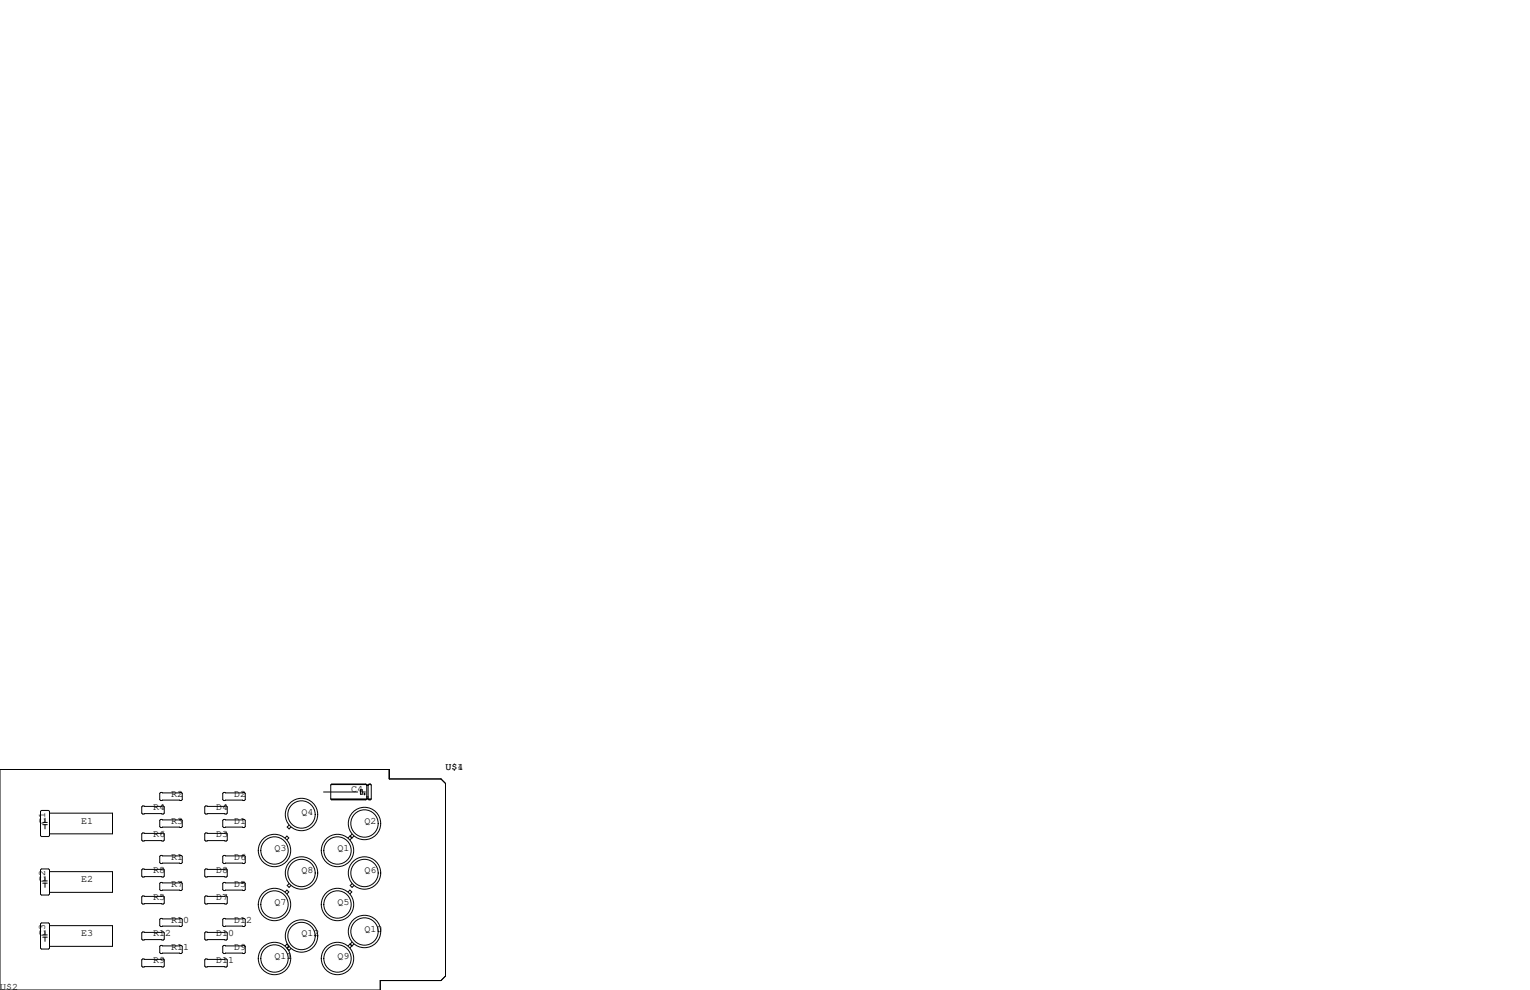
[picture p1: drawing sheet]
<svg xmlns="http://www.w3.org/2000/svg" width="432mm" height="279mm" viewBox="0 0 432 279" stroke-linecap="round" stroke-linejoin="round" font-family="sans-serif">
<g fill="none" stroke="#000" stroke-width=".28">
<path d="M0 217.2h109.9v2.6h14.6l1.2 1.3v54.4l-1.2 1.2h-17.2v2.7h-107.3zM11.7 228.7h2l.3 .3v6.8l-.3 .3h-2l-.3-.3v-6.8zM12.1 232.1h1.2M12.1 232.7h1.2M12.7 230.9v1.2M12.7 232.7v1.2M14 229.5h17.8v5.8h-17.8M40.3 227.5h5.8l.3 .2v1.8l-.3 .2h-5.8l-.3-.2v-1.8zM40.3 235.1h5.8l.3 .2v1.8l-.3 .3h-5.8l-.3-.3v-1.8zM45.3 223.6h5.9l.2 .3v1.8l-.2 .2h-5.9l-.2-.2v-1.8zM45.3 231.3h5.9l.2 .2v1.8l-.2 .3h-5.9l-.2-.3v-1.8zM58 227.5h5.9l.2 .2v1.8l-.2 .2h-5.9l-.2-.2v-1.8z"/>
<path d="M58 235.1h5.9l.2 .2v1.8l-.2 .3h-5.9l-.2-.3v-1.8zM63.1 223.6h5.9l.2 .3v1.8l-.2 .2h-5.9l-.2-.2v-1.8zM63.1 231.3h5.9l.2 .2v1.8l-.2 .3h-5.9l-.2-.3v-1.8zM80.4 236.5l.6-.5 .5 .5-.5 .5M81.6 232.9l-.5 .5 .5 .5 .5-.5M91.3 223.5h9.7M93.3 225.5h11.5M93.5 221.4h9.9M93.6 225.6h9.7M98.2 236.5l.6-.5 .5 .5-.5 .5M99.4 235.4l-.6 .5 .6 .6 .5-.6M101.7 222.9h.5v1.3h-.5z"/>
<path d="M102.2 223.5h.9M102.6 224.1h.5M102.9 223.8v.5M103.3 221.3h-9.7l-.3 .3v3.9M103.3 221.3l.2 .3M103.3 221.3h-9.7M103.5 221.6v3.9l-.2 .2h-9.7l-.3-.2M103.5 224.9h.4M103.5 221.6h.4M103.5 221.7h.4M103.6 225.4h.2M103.9 221.6v3.9l.2 .2h.4l.3-.2"/>
<path d="M104 221.4h.6M104.1 225.6h.4M104.5 221.3l.3 .3v3.9M104.5 221.3h-.4l-.2 .3M104.5 221.3h-.4M11.7 245.2h2l.3 .3v6.8l-.3 .3h-2l-.3-.3v-6.8zM12.1 248.6h1.2M12.1 249.3h1.2M12.7 247.4v1.2M12.7 249.3v1.1M14 246h17.8v5.8h-17.8M40 253.1l.3-.2h5.8l.3 .2v1.8l-.3 .2h-5.8l-.3-.2z"/>
<path d="M40 245.5l.3-.3h5.8l.3 .3v1.8l-.3 .2h-5.8l-.3-.2zM45.1 249.3l.2-.3h5.9l.2 .3v1.8l-.2 .2h-5.9l-.2-.2zM45.1 259.5l.2-.3h5.9l.2 .3v1.7l-.2 .3h-5.9l-.2-.3zM45.3 241.4h5.9l.2 .3v1.8l-.2 .2h-5.9l-.2-.2v-1.8zM57.8 245.5l.2-.3h5.9l.2 .3v1.8l-.2 .2h-5.9l-.2-.2zM57.8 253.1l.2-.2h5.9l.2 .2v1.8l-.2 .2h-5.9l-.2-.2zM62.9 249.3l.2-.3h5.9l.2 .3v1.8l-.2 .2h-5.9l-.2-.2zM62.9 259.5l.2-.3h5.9l.2 .3v1.7l-.2 .3h-5.9l-.2-.3zM63.1 241.4h5.9l.2 .3v1.8l-.2 .2h-5.9l-.2-.2v-1.8zM80.4 251.7l.6-.5 .5 .5-.5 .6M81.6 249.4l-.5 .5 .5 .5 .5-.5M98.2 251.7l.6-.5 .5 .5-.5 .6"/>
<path d="M99.4 249.4l-.6 .5 .6 .5 .5-.5M11.7 260.5h2l.3 .2v6.9l-.3 .2h-2l-.3-.2v-6.9zM12.1 263.9h1.2M12.1 264.5h1.2M12.7 262.6v1.3M12.7 264.5v1.2M14 261.2h17.8v5.9h-17.8M40 263.3l.3-.3h5.8l.3 .3v1.7l-.3 .3h-5.8l-.3-.3zM40 270.9l.3-.3h5.8l.3 .3v1.8l-.3 .2h-5.8l-.3-.2zM45.1 267.1l.2-.3h5.9l.2 .3v1.8l-.2 .2h-5.9l-.2-.2zM57.8 270.9l.2-.3h5.9l.2 .3v1.8l-.2 .2h-5.9l-.2-.2zM57.8 263.3l.2-.3h5.9l.2 .3v1.7l-.2 .3h-5.9l-.2-.3z"/>
<path d="M62.9 267.1l.2-.3h5.9l.2 .3v1.8l-.2 .2h-5.9l-.2-.2zM80.4 267l.6-.6 .5 .6-.5 .5M81.6 267.2l-.5 .5 .5 .5 .5-.5M98.2 267l.6-.6 .5 .6-.5 .5M99.4 265.9l-.6 .5 .6 .6 .5-.6"/>
<circle cx="85.1" cy="229.9" r="3.9"/>
<circle cx="85.1" cy="229.9" r="4.6"/>
<circle cx="102.9" cy="232.4" r="3.9"/>
<circle cx="102.9" cy="232.4" r="4.6"/>
<circle cx="77.5" cy="240" r="3.9"/>
<circle cx="77.5" cy="240" r="4.6"/>
<circle cx="77.5" cy="255.3" r="3.9"/>
<circle cx="77.5" cy="255.3" r="4.6"/>
<circle cx="85.1" cy="246.4" r="4.6"/>
<circle cx="85.1" cy="246.4" r="3.9"/>
<circle cx="95.3" cy="240" r="3.9"/>
<circle cx="95.3" cy="240" r="4.6"/>
<circle cx="95.3" cy="255.3" r="3.9"/>
<circle cx="95.3" cy="255.3" r="4.6"/>
<circle cx="102.9" cy="246.4" r="4.6"/>
<circle cx="102.9" cy="246.4" r="3.9"/>
<circle cx="77.5" cy="270.5" r="3.9"/>
<circle cx="77.5" cy="270.5" r="4.6"/>
<circle cx="85.1" cy="264.2" r="4.6"/>
<circle cx="85.1" cy="264.2" r="3.9"/>
<circle cx="95.3" cy="270.5" r="3.9"/>
<circle cx="95.3" cy="270.5" r="4.6"/>
<circle cx="102.9" cy="262.9" r="4.6"/>
<circle cx="102.9" cy="262.9" r="3.9"/>
</g>
<g font-size="2.8">
<text x="125.7" y="217.2">U$1</text>
<text x="129.1" y="217.2">4</text>
<text x="48.3" y="224.8">R2</text>
<text x="66" y="224.8">D2</text>
<text x="99.1" y="223.5">C4</text>
<text x="12.7" y="232.4" transform="rotate(-90 12.7 232.4)">C1</text>
<text x="22.9" y="232.4">E1</text>
<text x="43.2" y="228.6">R4</text>
<text x="48.3" y="232.4">R3</text>
<text x="61" y="228.6">D4</text>
<text x="66" y="232.4">D1</text>
<text x="85.1" y="229.9">Q4</text>
<text x="102.9" y="232.4">Q2</text>
<text x="43.2" y="236.2">R6</text>
<text x="61" y="236.2">D3</text>
<text x="48.3" y="242.6">R1</text>
<text x="66" y="242.6">D6</text>
<text x="77.5" y="240">Q3</text>
<text x="95.2" y="240">Q1</text>
<text x="12.7" y="248.9" transform="rotate(-90 12.7 248.9)">C2</text>
<text x="22.9" y="248.9">E2</text>
<text x="43.2" y="246.4">R8</text>
<text x="48.3" y="250.2">R7</text>
<text x="61" y="246.4">D8</text>
<text x="66" y="250.2">D5</text>
<text x="85.1" y="246.4">Q8</text>
<text x="102.9" y="246.4">Q6</text>
<text x="43.2" y="254">R5</text>
<text x="61" y="254">D7</text>
<text x="77.5" y="255.3">Q7</text>
<text x="95.2" y="255.3">Q5</text>
<text x="48.3" y="260.3">R10</text>
<text x="66" y="260.3">D12</text>
<text x="102.9" y="262.9">Q10</text>
<text x="12.7" y="264.2" transform="rotate(-90 12.7 264.2)">C3</text>
<text x="22.9" y="264.2">E3</text>
<text x="43.2" y="264.2">R12</text>
<text x="48.3" y="268">R11</text>
<text x="61" y="264.2">D10</text>
<text x="66" y="268">D9</text>
<text x="85.1" y="264.2">Q12</text>
<text x="43.2" y="271.8">R9</text>
<text x="61" y="271.8">D11</text>
<text x="77.5" y="270.5">Q11</text>
<text x="95.2" y="270.5">Q9</text>
<text x="0" y="279.4">U$2</text>
</g>
</svg>
